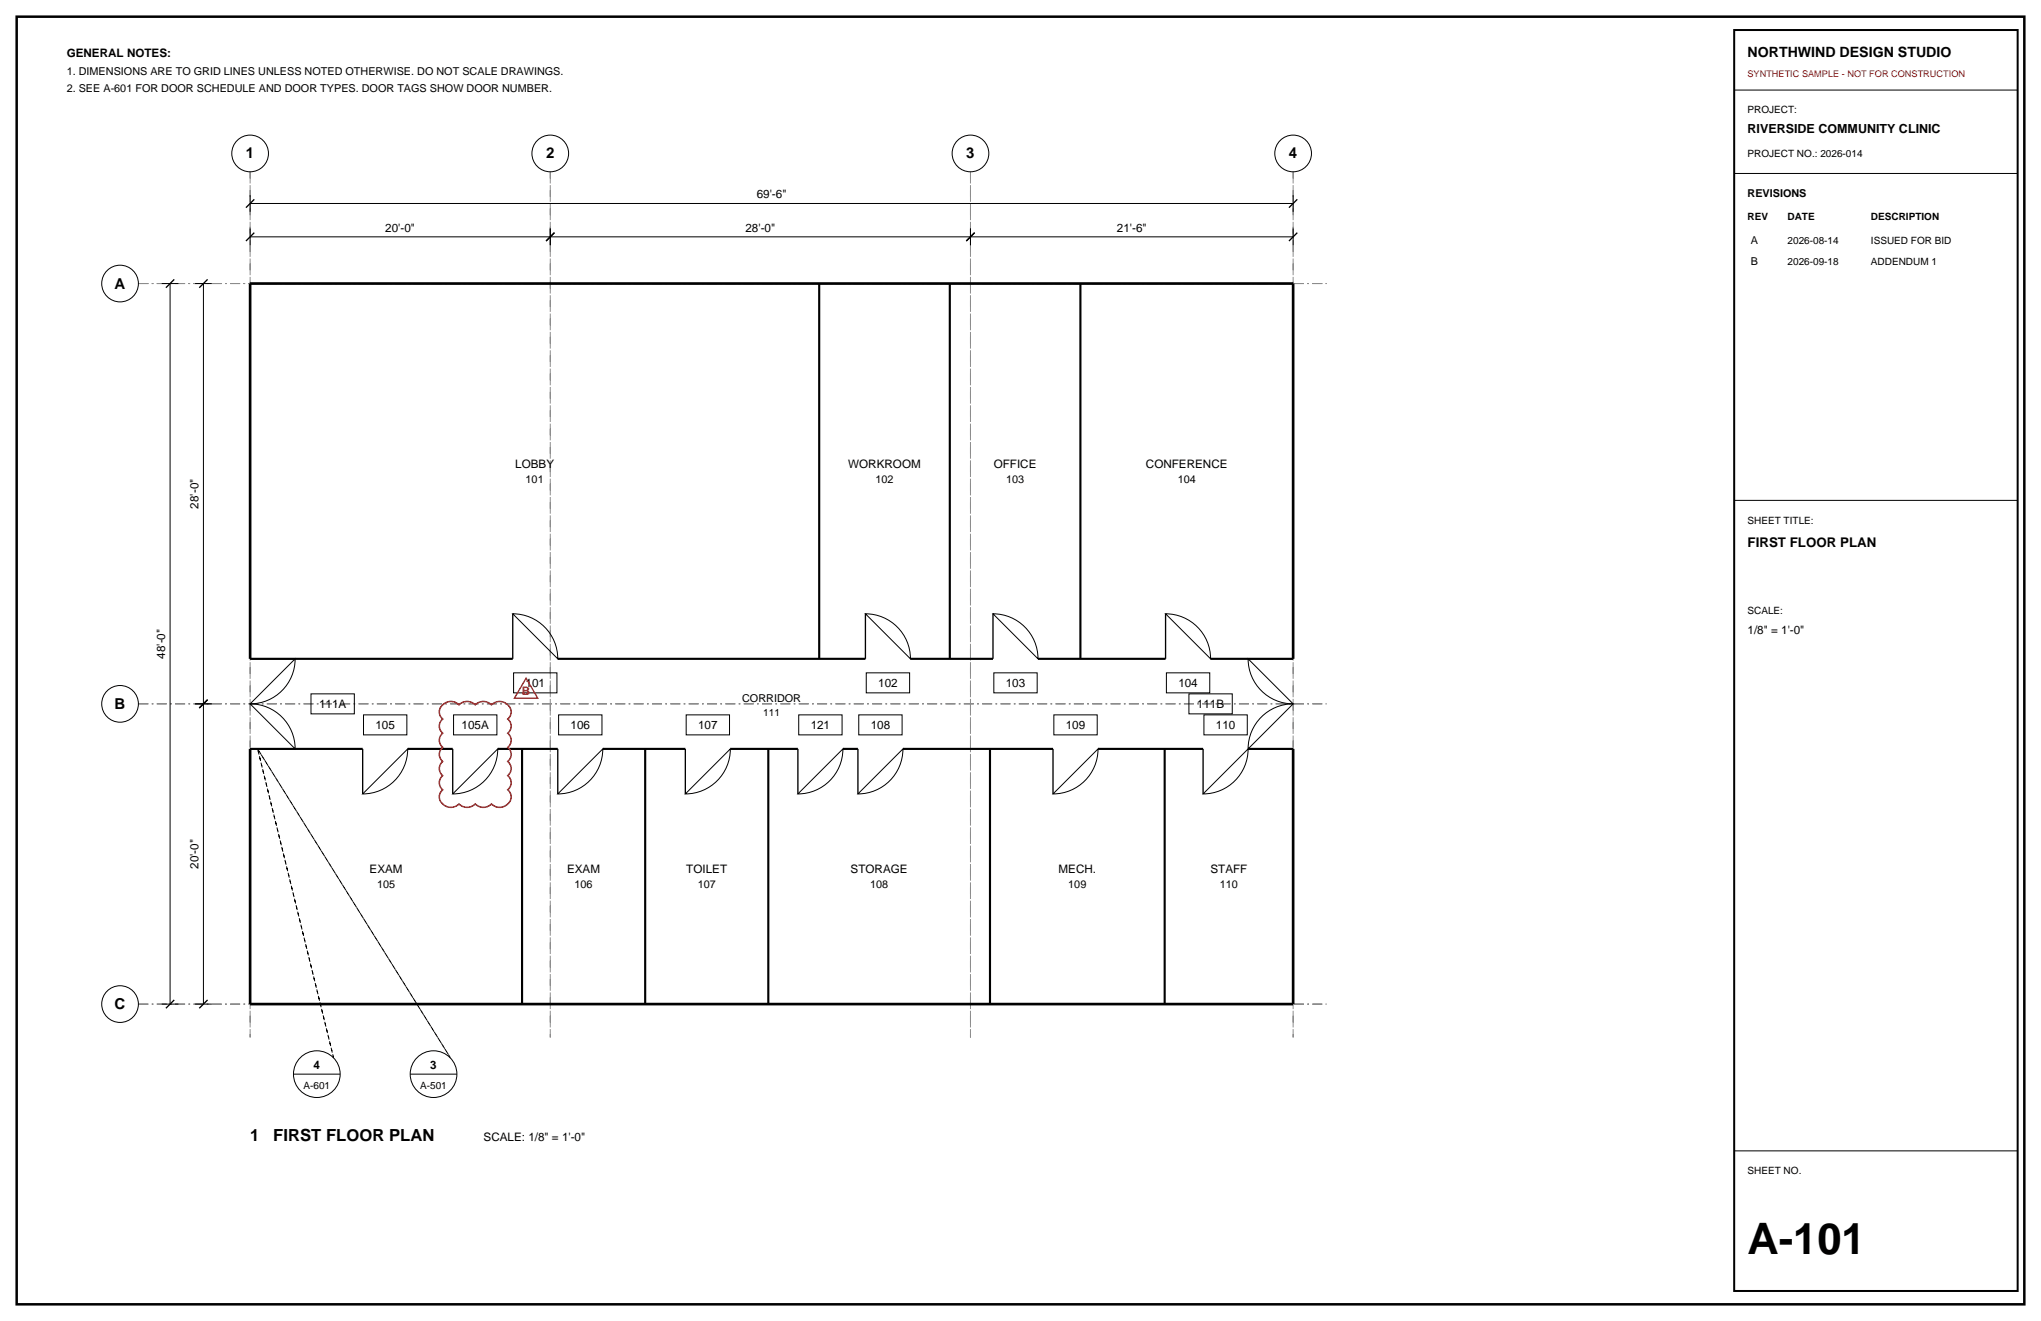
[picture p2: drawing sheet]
<svg xmlns="http://www.w3.org/2000/svg" width="432mm" height="279mm" viewBox="0 0 432 279" stroke-linecap="round" stroke-linejoin="round" font-family="sans-serif">
<path d="M3.5 3.5h424.8v272.4h-424.8z" fill="none" stroke="#000" stroke-width=".53"/>
<path d="M52.9 36.3v183.1zM116.4 36.3v183.1zM205.3 36.3v183.1zM273.6 36.3v183.1zM29.3 60h251.3zM29.3 148.9h251.3zM29.3 212.4h251.3z" fill="none" stroke="#8c8c8c" stroke-width=".21" stroke-dasharray="2.1 .7 .4 .7" stroke-linecap="butt"/>
<g fill="none" stroke="#000" stroke-width=".21">
<path d="M366.9 19.1h60zM366.9 36.7h60zM34.2 60h3.5zM36 60v152.4zM41.3 60h3.5zM43 60v88.9zM52.9 50.1h63.5zM52.9 48.3v3.6zM52.9 43h220.7zM52.9 41.3v3.5zM116.4 48.3v3.6zM116.4 50.1h88.9z"/>
<path d="M205.3 48.3v3.6zM205.3 50.1h68.3zM273.6 48.3v3.6zM273.6 41.3v3.5zM366.9 105.8h60zM62.4 139.3a9.5 9.5 0 0 1-9.5 9.6zM108.5 129.8a9.5 9.5 0 0 1 9.5 9.5zM183.1 129.8a9.5 9.5 0 0 1 9.5 9.5zM210.1 129.8a9.5 9.5 0 0 1 9.5 9.5zM246.6 129.8a9.5 9.5 0 0 1 9.5 9.5zM264.1 139.3l9.5 9.6a9.5 9.5 0 0 1-9.5-9.6zM41.3 148.9h3.5z"/>
<path d="M43 148.9v63.5zM52.9 148.9a9.5 9.5 0 0 1 9.5 9.5zM65.8 146.8h9.2v4.2h-9.2zM76.9 151.2h9.2v4.2h-9.2zM86.3 158.4a9.5 9.5 0 0 1-9.6 9.5zM96 151.2h9.1v4.2h-9.1zM105.3 158.4a9.5 9.5 0 0 1-9.5 9.5zM108.7 142.3h9.1v4.2h-9.1zM118.2 151.2h9.2v4.2h-9.2zM127.5 158.4a9.5 9.5 0 0 1-9.5 9.5zM145.2 151.2h9.1v4.2h-9.1zM154.5 158.4a9.5 9.5 0 0 1-9.5 9.5z"/>
<path d="M169 151.2h9.2v4.2h-9.2zM178.3 158.4a9.5 9.5 0 0 1-9.5 9.5zM181.7 151.2h9.2v4.2h-9.2zM183.3 142.3h9.1v4.2h-9.1zM191 158.4a9.5 9.5 0 0 1-9.5 9.5zM210.3 142.3h9.1v4.2h-9.1zM223 151.2h9.1v4.2h-9.1zM232.3 158.4a9.5 9.5 0 0 1-9.5 9.5zM246.8 142.3h9.1v4.2h-9.1zM251.5 146.8h9.2v4.2h-9.2zM254.7 151.2h9.2v4.2h-9.2zM264.1 158.4a9.5 9.5 0 0 1-9.6 9.5z"/>
<path d="M266.5 152.1a9.5 9.5 0 0 1 7.1-3.2l-9.5 9.5a9.5 9.5 0 0 1 2.4-6.3zM34.2 212.4h3.5zM41.3 212.4h3.5zM62.1 227.2h9.9zM86.8 227.2h9.9zM366.9 243.4h60z"/>
<circle cx="52.9" cy="32.5" r="3.9"/>
<circle cx="116.4" cy="32.5" r="3.9"/>
<circle cx="205.3" cy="32.5" r="3.9"/>
<circle cx="273.6" cy="32.5" r="3.9"/>
<circle cx="25.4" cy="60" r="3.9"/>
<circle cx="25.4" cy="148.9" r="3.9"/>
<circle cx="25.4" cy="212.4" r="3.9"/>
<circle cx="67" cy="227.2" r="4.9"/>
<circle cx="91.7" cy="227.2" r="4.9"/>
</g>
<g fill="none" stroke="#000" stroke-width=".28">
<path d="M52 51l1.8-1.8zM52 43.9l1.8-1.7zM115.5 51l1.8-1.8zM204.4 51l1.8-1.8zM272.7 51l1.8-1.8zM272.7 43.9l1.8-1.7zM35.1 60.9l1.8-1.8zM42.2 60.9l1.7-1.8zM52.9 139.3h9.5zM108.5 129.8v9.5zM183.1 129.8v9.5zM210.1 129.8v9.5z"/>
<path d="M246.6 129.8v9.5zM264.1 139.3h9.5zM42.2 149.8l1.7-1.8zM52.9 158.4h9.5zM76.7 158.4v9.5zM95.8 158.4v9.5zM118 158.4v9.5zM145 158.4v9.5zM168.8 158.4v9.5zM181.5 158.4v9.5zM222.8 158.4v9.5zM254.5 158.4v9.5z"/>
<path d="M264.1 158.4h9.5zM36.9 211.5l-1.8 1.8zM43.9 211.5l-1.7 1.8z"/>
</g>
<path d="M52.9 60h220.7zM52.9 60v79.3zM273.6 60v79.3zM52.9 158.4v54zM273.6 158.4v54zM52.9 212.4h220.7z" fill="none" stroke="#000" stroke-width=".56"/>
<g fill="none" stroke="#000" stroke-width=".45">
<path d="M173.3 60v79.3zM200.9 60v79.3zM228.6 60v79.3zM52.9 139.3h55.6zM118 139.3h65.1zM192.6 139.3h17.5zM219.6 139.3h27zM256.1 139.3h17.5zM52.9 158.4h23.8zM86.3 158.4h9.5zM105.3 158.4h12.7zM110.4 158.4v54z"/>
<path d="M127.5 158.4h17.5zM136.5 158.4v54zM154.5 158.4h14.3zM162.5 158.4v54zM178.3 158.4h3.2zM191 158.4h31.8zM209.4 158.4v54zM232.3 158.4h22.2zM246.4 158.4v54zM264.1 158.4h9.5z"/>
</g>
<path d="M54.5 158.4l16.1 65.3zM54.5 158.4l40.7 65.3z" fill="none" stroke="#000" stroke-width=".21" stroke-dasharray=".7 .7" stroke-linecap="butt"/>
<path d="M366.9 6.4h60v266.6h-60z" fill="none" stroke="#000" stroke-width=".42"/>
<path d="M93.7 149.1a2.41 2.41 0 0 1 3.4 0 2.41 2.41 0 0 1 3.4 0 2.41 2.41 0 0 1 3.5 0 2.39 2.39 0 0 1 2.8-.5 2.39 2.39 0 0 1 1.3 2.5l-.7 1a1.91 1.91 0 0 1 0 3 1.91 1.91 0 0 1 0 3 1.91 1.91 0 0 1 0 3 1.91 1.91 0 0 1 0 3 1.91 1.91 0 0 1 0 2.9 2.23 2.23 0 0 1 .3 2.9 2.23 2.23 0 0 1-2.8 .7l-.9-.6a2.41 2.41 0 0 1-3.5 0 2.41 2.41 0 0 1-3.4 0 2.39 2.39 0 0 1-2.8 .5 2.39 2.39 0 0 1-1.3-2.5l.7-1a1.91 1.91 0 0 1 0-2.9 1.91 1.91 0 0 1 0-3 1.91 1.91 0 0 1 0-3 1.91 1.91 0 0 1 0-3 1.91 1.91 0 0 1 0-3 1.91 1.91 0 0 1 0-3z" fill="none" stroke="#d90d0d" stroke-width=".32"/>
<path d="M111.3 143.4l2.5 4.3h-5z" fill="none" stroke="#d90d0d" stroke-width=".28"/>
<text font-size="9.2" x="369.7" y="265.3">A-101</text>
<g font-size="3.5">
<text x="52.9" y="241.3">1</text>
<text x="57.8" y="241.3">FIRST FLOOR PLAN</text>
</g>
<g font-size="3.2">
<text x="52" y="33.5">1</text>
<text x="115.5" y="33.5">2</text>
<text x="204.4" y="33.5">3</text>
<text x="272.7" y="33.5">4</text>
<text x="24.3" y="61">A</text>
<text x="24.3" y="149.9">B</text>
<text x="24.3" y="213.4">C</text>
</g>
<text font-size="3" x="369.7" y="12">NORTHWIND DESIGN STUDIO</text>
<text font-size="2.8" x="369.7" y="115.7">FIRST FLOOR PLAN</text>
<text font-size="2.6" x="369.7" y="28.2">RIVERSIDE COMMUNITY CLINIC</text>
<g font-size="2.5">
<text x="14.1" y="12">GENERAL NOTES:</text>
<text x="160.1" y="42">69'-6&quot;</text>
<text x="81.5" y="49">20'-0&quot;</text>
<text x="157.7" y="49">28'-0&quot;</text>
<text x="236.3" y="49">21'-6&quot;</text>
<text x="109" y="99">LOBBY</text>
<text x="179.4" y="99">WORKROOM</text>
<text x="210.2" y="99">OFFICE</text>
<text x="242.4" y="99">CONFERENCE</text>
<text x="42" y="107.6" transform="rotate(-90 42 107.6)">28'-0&quot;</text>
<text x="369.7" y="134.1">1/8&quot; = 1'-0&quot;</text>
<text x="34.9" y="139.3" transform="rotate(-90 34.9 139.3)">48'-0&quot;</text>
<text x="67.5" y="149.8">111A</text>
<text x="111.2" y="145.3">101</text>
<text x="185.8" y="145.3">102</text>
<text x="212.8" y="145.3">103</text>
<text x="249.3" y="145.3">104</text>
<text x="253.2" y="149.8">111B</text>
<text x="79.4" y="154.2">105</text>
<text x="97.7" y="154.2">105A</text>
<text x="120.7" y="154.2">106</text>
<text x="147.7" y="154.2">107</text>
<text x="171.5" y="154.2">121</text>
<text x="184.2" y="154.2">108</text>
<text x="225.5" y="154.2">109</text>
<text x="257.2" y="154.2">110</text>
<text x="42" y="183.8" transform="rotate(-90 42 183.8)">20'-0&quot;</text>
<text x="78.2" y="184.7">EXAM</text>
<text x="120" y="184.7">EXAM</text>
<text x="145.2" y="184.7">TOILET</text>
<text x="180" y="184.7">STORAGE</text>
<text x="223.9" y="184.7">MECH.</text>
<text x="256.1" y="184.7">STAFF</text>
<text x="66.3" y="226.1">4</text>
<text x="91" y="226.1">3</text>
<text x="102.3" y="241.3">SCALE: 1/8&quot; = 1'-0&quot;</text>
</g>
<text font-size="2.5" fill="#d90d0d" x="110.4" y="147">B</text>
<g font-size="2.3">
<text x="14.1" y="15.9">1. DIMENSIONS ARE TO GRID LINES UNLESS NOTED OTHERWISE. DO NOT SCALE DRAWINGS.</text>
<text x="14.1" y="19.4">2. SEE A-601 FOR DOOR SCHEDULE AND DOOR TYPES. DOOR TAGS SHOW DOOR NUMBER.</text>
<text x="369.7" y="41.6">REVISIONS</text>
<text x="370.4" y="51.5">A</text>
<text x="370.4" y="56.1">B</text>
<text x="111.2" y="102.1">101</text>
<text x="185.2" y="102.1">102</text>
<text x="212.8" y="102.1">103</text>
<text x="249.2" y="102.1">104</text>
<text x="157" y="148.5">CORRIDOR</text>
<text x="79.8" y="187.9">105</text>
<text x="121.6" y="187.9">106</text>
<text x="147.6" y="187.9">107</text>
<text x="184.1" y="187.9">108</text>
<text x="226" y="187.9">109</text>
<text x="258.1" y="187.9">110</text>
</g>
<g font-size="2.1">
<text x="369.7" y="24">PROJECT:</text>
<text x="369.7" y="33.2">PROJECT NO.: 2026-014</text>
<text x="369.7" y="46.6">REV</text>
<text x="378.2" y="46.6">DATE</text>
<text x="395.8" y="46.6">DESCRIPTION</text>
<text x="378.2" y="51.5">2026-08-14</text>
<text x="395.8" y="51.5">ISSUED FOR BID</text>
<text x="378.2" y="56.1">2026-09-18</text>
<text x="395.8" y="56.1">ADDENDUM 1</text>
<text x="369.7" y="110.8">SHEET TITLE:</text>
<text x="369.7" y="129.8">SCALE:</text>
<text x="161.5" y="151.3">111</text>
<text x="64.2" y="230.4">A-601</text>
<text x="88.9" y="230.4">A-501</text>
<text x="369.7" y="248.4">SHEET NO.</text>
</g>
<text font-size="1.9" fill="#d90d0d" x="369.7" y="16.2">SYNTHETIC SAMPLE - NOT FOR CONSTRUCTION</text>
</svg>
